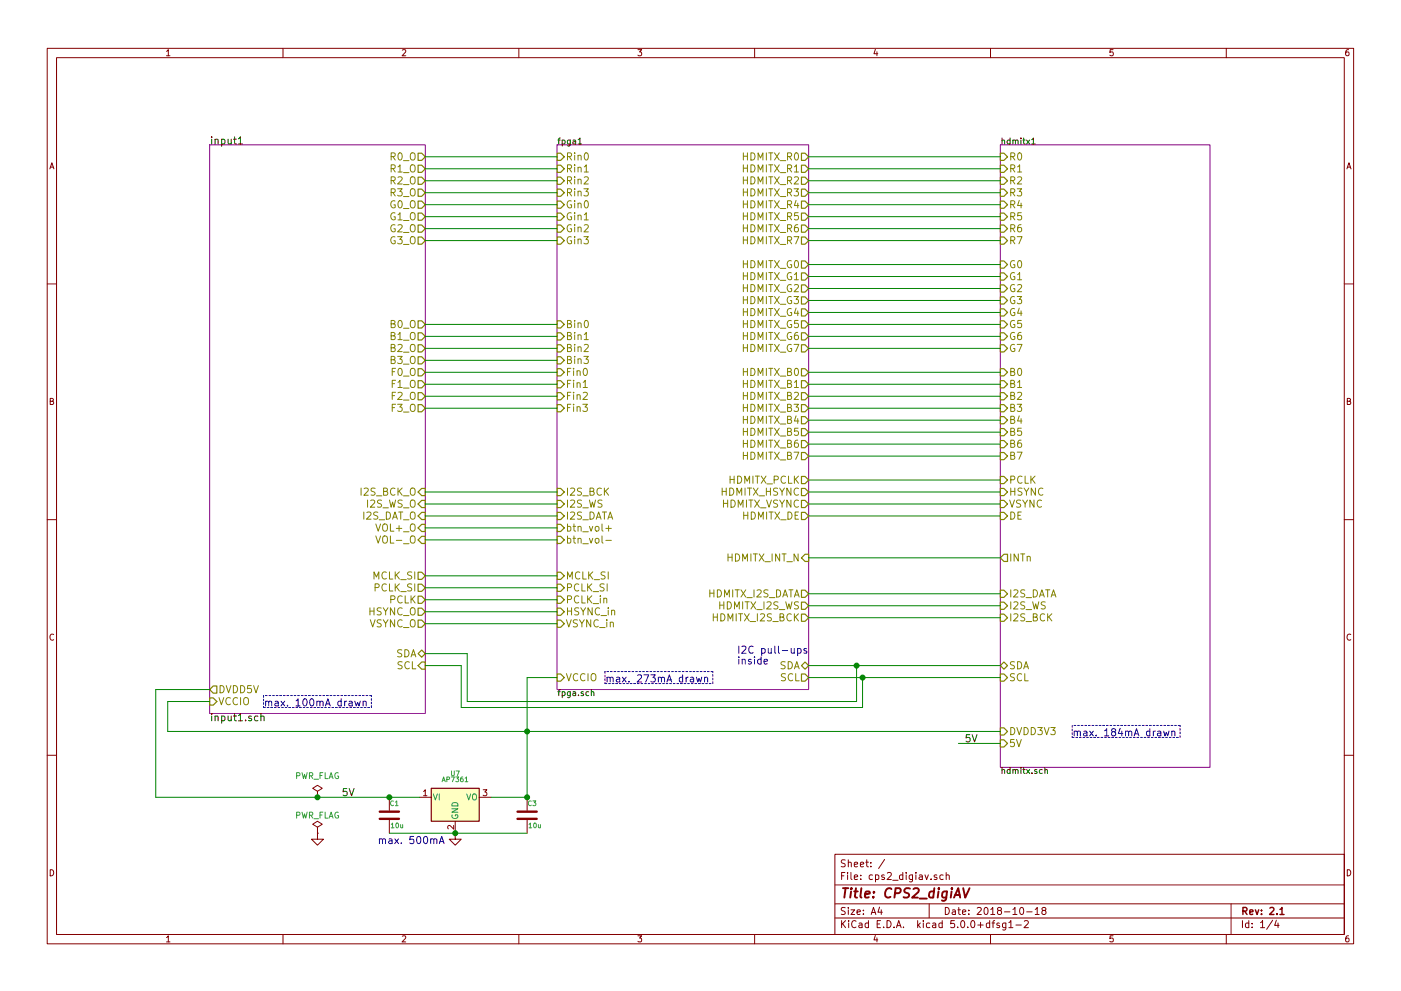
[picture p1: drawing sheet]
EESchema Schematic File Version 4
LIBS:cps2_digiav-cache
EELAYER 26 0
EELAYER END
$Descr A4 11693 8268
encoding utf-8
Sheet 1 4
Title "CPS2_digiAV"
Date "2018-10-18"
Rev "2.1"
Comp ""
Comment1 ""
Comment2 ""
Comment3 ""
Comment4 ""
$EndDescr
Text Notes 8950 6150 0    60   ~ 0
max. 184mA drawn
Text Notes 6150 5550 0    60   ~ 0
I2C pull-ups\ninside
Text Notes 5050 5700 0    60   ~ 0
max. 273mA drawn
$Sheet
S 8350 1200 1750 5200
U 54FF6758
F0 "hdmitx1" 50
F1 "hdmitx.sch" 50
F2 "DE" I L 8350 4300 60 
F3 "HSYNC" I L 8350 4100 60 
F4 "VSYNC" I L 8350 4200 60 
F5 "SDA" B L 8350 5550 60 
F6 "SCL" I L 8350 5650 60 
F7 "B0" I L 8350 3100 60 
F8 "B1" I L 8350 3200 60 
F9 "B2" I L 8350 3300 60 
F10 "B3" I L 8350 3400 60 
F11 "B4" I L 8350 3500 60 
F12 "B5" I L 8350 3600 60 
F13 "B6" I L 8350 3700 60 
F14 "B7" I L 8350 3800 60 
F15 "G0" I L 8350 2200 60 
F16 "G1" I L 8350 2300 60 
F17 "G2" I L 8350 2400 60 
F18 "G3" I L 8350 2500 60 
F19 "G4" I L 8350 2600 60 
F20 "G5" I L 8350 2700 60 
F21 "G6" I L 8350 2800 60 
F22 "G7" I L 8350 2900 60 
F23 "R0" I L 8350 1300 60 
F24 "R1" I L 8350 1400 60 
F25 "R2" I L 8350 1500 60 
F26 "R3" I L 8350 1600 60 
F27 "R4" I L 8350 1700 60 
F28 "R5" I L 8350 1800 60 
F29 "R6" I L 8350 1900 60 
F30 "R7" I L 8350 2000 60 
F31 "PCLK" I L 8350 4000 60 
F32 "INTn" O L 8350 4650 60 
F33 "DVDD3V3" I L 8350 6100 60 
F34 "5V" I L 8350 6200 60 
F35 "I2S_DATA" I L 8350 4950 60 
F36 "I2S_WS" I L 8350 5050 60 
F37 "I2S_BCK" I L 8350 5150 60 
$EndSheet
$Comp
L Device:C C3
U 1 1
P 4400 6800
F 0 "C3" H 4400 6900 40  0000 L CNN
F 1 "10u" H 4406 6715 40  0000 L CNN
F 2 "custom_components:SM0603_Capa_libcms" H 4438 6650 30  0001 C CNN
F 3 "~" H 4400 6800 60  0000 C CNN
	1    4400 6800
	1    0    0    -1  
$EndComp
$Comp
L Device:C C1
U 1 1
P 3250 6800
F 0 "C1" H 3250 6900 40  0000 L CNN
F 1 "10u" H 3256 6715 40  0000 L CNN
F 2 "custom_components:SM0603_Capa_libcms" H 3288 6650 30  0001 C CNN
F 3 "~" H 3250 6800 60  0000 C CNN
	1    3250 6800
	1    0    0    -1  
$EndComp
$Comp
L power:GND #PWR01
U 1 1
P 3800 6950
F 0 "#PWR01" H 3800 6950 30  0001 C CNN
F 1 "GND" H 3800 6880 30  0001 C CNN
F 2 "" H 3800 6950 60  0001 C CNN
F 3 "" H 3800 6950 60  0000 C CNN
	1    3800 6950
	1    0    0    -1  
$EndComp
Text Notes 3150 7050 0    60   ~ 0
max. 500mA
$Comp
L Regulator_Linear:TC1262-33 U7
U 1 1
P 3800 6650
F 0 "U7" H 3800 6850 40  0000 C CNN
F 1 "AP7361" H 3800 6800 40  0000 C CNN
F 2 "custom_components:SOT-223_Handsoldering" H 3800 6750 35  0001 C CIN
F 3 "" H 3800 6650 60  0000 C CNN
	1    3800 6650
	1    0    0    -1  
$EndComp
$Comp
L power:PWR_FLAG #FLG02
U 1 1
P 2650 6650
F 0 "#FLG02" H 2650 6745 50  0001 C CNN
F 1 "PWR_FLAG" H 2650 6830 50  0000 C CNN
F 2 "" H 2650 6650 50  0000 C CNN
F 3 "" H 2650 6650 50  0000 C CNN
	1    2650 6650
	1    0    0    -1  
$EndComp
Text Label 2850 6650 0    60   ~ 0
5V
$Sheet
S 1750 1200 1800 4750
U 5A43CDD8
F0 "input1" 60
F1 "input1.sch" 60
F2 "I2S_BCK_O" I R 3550 4100 60 
F3 "I2S_WS_O" I R 3550 4200 60 
F4 "I2S_DAT_O" I R 3550 4300 60 
F5 "VOL+_O" I R 3550 4400 60 
F6 "VOL-_O" I R 3550 4500 60 
F7 "R0_O" O R 3550 1300 60 
F8 "R1_O" O R 3550 1400 60 
F9 "R2_O" O R 3550 1500 60 
F10 "R3_O" O R 3550 1600 60 
F11 "G0_O" O R 3550 1700 60 
F12 "G1_O" O R 3550 1800 60 
F13 "G2_O" O R 3550 1900 60 
F14 "G3_O" O R 3550 2000 60 
F15 "B0_O" O R 3550 2700 60 
F16 "B1_O" O R 3550 2800 60 
F17 "B2_O" O R 3550 2900 60 
F18 "B3_O" O R 3550 3000 60 
F19 "F0_O" O R 3550 3100 60 
F20 "F1_O" O R 3550 3200 60 
F21 "F2_O" O R 3550 3300 60 
F22 "F3_O" O R 3550 3400 60 
F23 "SDA" B R 3550 5450 60 
F24 "SCL" I R 3550 5550 60 
F25 "HSYNC_O" O R 3550 5100 60 
F26 "VSYNC_O" O R 3550 5200 60 
F27 "VCCIO" I L 1750 5850 60 
F28 "DVDD5V" O L 1750 5750 60 
F29 "PCLK" O R 3550 5000 60 
F30 "MCLK_SI" O R 3550 4800 60 
F31 "PCLK_SI" O R 3550 4900 60 
$EndSheet
$Sheet
S 4650 1200 2100 4550
U 54FE3A8C
F0 "fpga1" 50
F1 "fpga.sch" 50
F2 "SDA" B R 6750 5550 60 
F3 "SCL" O R 6750 5650 60 
F4 "HSYNC_in" I L 4650 5100 60 
F5 "VSYNC_in" I L 4650 5200 60 
F6 "HDMITX_INT_N" I R 6750 4650 60 
F7 "HDMITX_VSYNC" O R 6750 4200 60 
F8 "HDMITX_HSYNC" O R 6750 4100 60 
F9 "HDMITX_DE" O R 6750 4300 60 
F10 "HDMITX_PCLK" O R 6750 4000 60 
F11 "Rin0" I L 4650 1300 60 
F12 "Rin1" I L 4650 1400 60 
F13 "Rin2" I L 4650 1500 60 
F14 "Rin3" I L 4650 1600 60 
F15 "Gin0" I L 4650 1700 60 
F16 "Gin1" I L 4650 1800 60 
F17 "Gin2" I L 4650 1900 60 
F18 "Gin3" I L 4650 2000 60 
F19 "Bin0" I L 4650 2700 60 
F20 "Bin1" I L 4650 2800 60 
F21 "Bin2" I L 4650 2900 60 
F22 "Bin3" I L 4650 3000 60 
F23 "HDMITX_B0" O R 6750 3100 60 
F24 "HDMITX_B1" O R 6750 3200 60 
F25 "HDMITX_B2" O R 6750 3300 60 
F26 "HDMITX_B3" O R 6750 3400 60 
F27 "HDMITX_B4" O R 6750 3500 60 
F28 "HDMITX_B5" O R 6750 3600 60 
F29 "HDMITX_B6" O R 6750 3700 60 
F30 "HDMITX_B7" O R 6750 3800 60 
F31 "HDMITX_G0" O R 6750 2200 60 
F32 "HDMITX_G1" O R 6750 2300 60 
F33 "HDMITX_G2" O R 6750 2400 60 
F34 "HDMITX_G3" O R 6750 2500 60 
F35 "HDMITX_G4" O R 6750 2600 60 
F36 "HDMITX_G5" O R 6750 2700 60 
F37 "HDMITX_G6" O R 6750 2800 60 
F38 "HDMITX_G7" O R 6750 2900 60 
F39 "HDMITX_R0" O R 6750 1300 60 
F40 "HDMITX_R1" O R 6750 1400 60 
F41 "HDMITX_R2" O R 6750 1500 60 
F42 "HDMITX_R3" O R 6750 1600 60 
F43 "HDMITX_R4" O R 6750 1700 60 
F44 "HDMITX_R5" O R 6750 1800 60 
F45 "HDMITX_R6" O R 6750 1900 60 
F46 "HDMITX_R7" O R 6750 2000 60 
F47 "VCCIO" I L 4650 5650 60 
F48 "Fin0" I L 4650 3100 60 
F49 "Fin1" I L 4650 3200 60 
F50 "Fin2" I L 4650 3300 60 
F51 "Fin3" I L 4650 3400 60 
F52 "I2S_BCK" I L 4650 4100 60 
F53 "I2S_WS" I L 4650 4200 60 
F54 "I2S_DATA" I L 4650 4300 60 
F55 "btn_vol-" I L 4650 4500 60 
F56 "btn_vol+" I L 4650 4400 60 
F57 "HDMITX_I2S_DATA" O R 6750 4950 60 
F58 "HDMITX_I2S_WS" O R 6750 5050 60 
F59 "HDMITX_I2S_BCK" O R 6750 5150 60 
F60 "PCLK_SI" I L 4650 4900 60 
F61 "MCLK_SI" I L 4650 4800 60 
F62 "PCLK_in" I L 4650 5000 60 
$EndSheet
Wire Wire Line
	6750 1300 8350 1300
Wire Wire Line
	6750 1400 8350 1400
Wire Wire Line
	6750 1500 8350 1500
Wire Wire Line
	6750 1600 8350 1600
Wire Wire Line
	6750 1700 8350 1700
Wire Wire Line
	6750 1800 8350 1800
Wire Wire Line
	6750 1900 8350 1900
Wire Wire Line
	6750 2000 8350 2000
Wire Wire Line
	6750 2200 8350 2200
Wire Wire Line
	6750 2300 8350 2300
Wire Wire Line
	6750 2400 8350 2400
Wire Wire Line
	6750 2500 8350 2500
Wire Wire Line
	6750 2600 8350 2600
Wire Wire Line
	6750 2700 8350 2700
Wire Wire Line
	6750 2800 8350 2800
Wire Wire Line
	6750 2900 8350 2900
Wire Wire Line
	6750 3100 8350 3100
Wire Wire Line
	6750 3200 8350 3200
Wire Wire Line
	6750 3300 8350 3300
Wire Wire Line
	6750 3400 8350 3400
Wire Wire Line
	6750 3500 8350 3500
Wire Wire Line
	6750 3600 8350 3600
Wire Wire Line
	6750 3700 8350 3700
Wire Wire Line
	6750 3800 8350 3800
Wire Wire Line
	6750 4000 8350 4000
Wire Wire Line
	6750 4100 8350 4100
Wire Wire Line
	6750 4200 8350 4200
Wire Wire Line
	6750 4300 8350 4300
Wire Wire Line
	6750 4650 8350 4650
Wire Wire Line
	3550 4100 4650 4100
Wire Wire Line
	3550 4200 4650 4200
Wire Wire Line
	3550 4300 4650 4300
Wire Wire Line
	3550 4400 4650 4400
Wire Wire Line
	3550 4500 4650 4500
Wire Wire Line
	3550 1300 4650 1300
Wire Wire Line
	3550 1400 4650 1400
Wire Wire Line
	3550 1500 4650 1500
Wire Wire Line
	3550 1600 4650 1600
Wire Wire Line
	3550 1700 4650 1700
Wire Wire Line
	3550 1800 4650 1800
Wire Wire Line
	3550 1900 4650 1900
Wire Wire Line
	3550 2000 4650 2000
Wire Wire Line
	3550 2700 4650 2700
Wire Wire Line
	3550 2800 4650 2800
Wire Wire Line
	3550 2900 4650 2900
Wire Wire Line
	3550 3000 4650 3000
Wire Wire Line
	3550 3100 4650 3100
Wire Wire Line
	3550 3200 4650 3200
Wire Wire Line
	3550 3300 4650 3300
Wire Wire Line
	3550 3400 4650 3400
Wire Wire Line
	1400 6100 4400 6100
Wire Wire Line
	4650 5650 4400 5650
Wire Wire Line
	4400 5650 4400 6100
Wire Wire Line
	6750 5550 7150 5550
Wire Wire Line
	6750 5650 7200 5650
Wire Wire Line
	3550 5550 3850 5550
Wire Wire Line
	3850 5550 3850 5900
Wire Wire Line
	3850 5900 7200 5900
Wire Wire Line
	7200 5900 7200 5650
Connection ~ 7200 5650
Wire Wire Line
	3550 5450 3900 5450
Wire Wire Line
	3900 5450 3900 5850
Wire Wire Line
	3900 5850 7150 5850
Wire Wire Line
	7150 5850 7150 5550
Connection ~ 7150 5550
Wire Wire Line
	6750 4950 8350 4950
Wire Wire Line
	6750 5050 8350 5050
Wire Wire Line
	6750 5150 8350 5150
Connection ~ 4400 6100
Wire Wire Line
	1400 6100 1400 5850
Wire Wire Line
	1400 5850 1750 5850
Wire Wire Line
	3550 5000 4650 5000
Wire Wire Line
	3550 5100 4650 5100
Wire Wire Line
	3550 5200 4650 5200
Wire Wire Line
	3550 4900 4650 4900
Wire Wire Line
	4650 4800 3550 4800
Text Label 8050 6200 0    60   ~ 0
5V
Wire Wire Line
	8350 6200 8000 6200
$Comp
L power:GND #PWR03
U 1 1
P 2650 6950
F 0 "#PWR03" H 2650 6950 30  0001 C CNN
F 1 "GND" H 2650 6880 30  0001 C CNN
F 2 "" H 2650 6950 60  0001 C CNN
F 3 "" H 2650 6950 60  0000 C CNN
	1    2650 6950
	1    0    0    -1  
$EndComp
$Comp
L power:PWR_FLAG #FLG04
U 1 1
P 2650 6950
F 0 "#FLG04" H 2650 7025 50  0001 C CNN
F 1 "PWR_FLAG" H 2650 7100 50  0000 C CNN
F 2 "" H 2650 6950 50  0001 C CNN
F 3 "" H 2650 6950 50  0001 C CNN
	1    2650 6950
	1    0    0    -1  
$EndComp
Wire Notes Line
	5050 5600 5050 5700
Wire Notes Line
	5050 5700 5950 5700
Wire Notes Line
	5950 5700 5950 5600
Wire Notes Line
	5950 5600 5050 5600
Text Notes 2200 5900 0    60   ~ 0
max. 100mA drawn
Wire Notes Line
	2200 5800 2200 5900
Wire Notes Line
	2200 5900 3100 5900
Wire Notes Line
	3100 5900 3100 5800
Wire Notes Line
	3100 5800 2200 5800
Wire Notes Line
	8950 6050 8950 6150
Wire Notes Line
	8950 6150 9850 6150
Wire Notes Line
	9850 6150 9850 6050
Wire Notes Line
	9850 6050 8950 6050
Wire Wire Line
	1750 5750 1300 5750
Wire Wire Line
	1300 5750 1300 6650
Wire Wire Line
	7200 5650 8350 5650
Wire Wire Line
	7150 5550 8350 5550
Wire Wire Line
	4400 6100 8350 6100
Wire Wire Line
	4400 6100 4400 6650
Wire Wire Line
	1300 6650 2650 6650
Connection ~ 2650 6650
Wire Wire Line
	2650 6650 3250 6650
Connection ~ 3250 6650
Connection ~ 3800 6950
Wire Wire Line
	3800 6950 4400 6950
Wire Wire Line
	3250 6950 3800 6950
Wire Wire Line
	4100 6650 4400 6650
Connection ~ 4400 6650
Wire Wire Line
	3250 6650 3500 6650
$EndSCHEMATC
